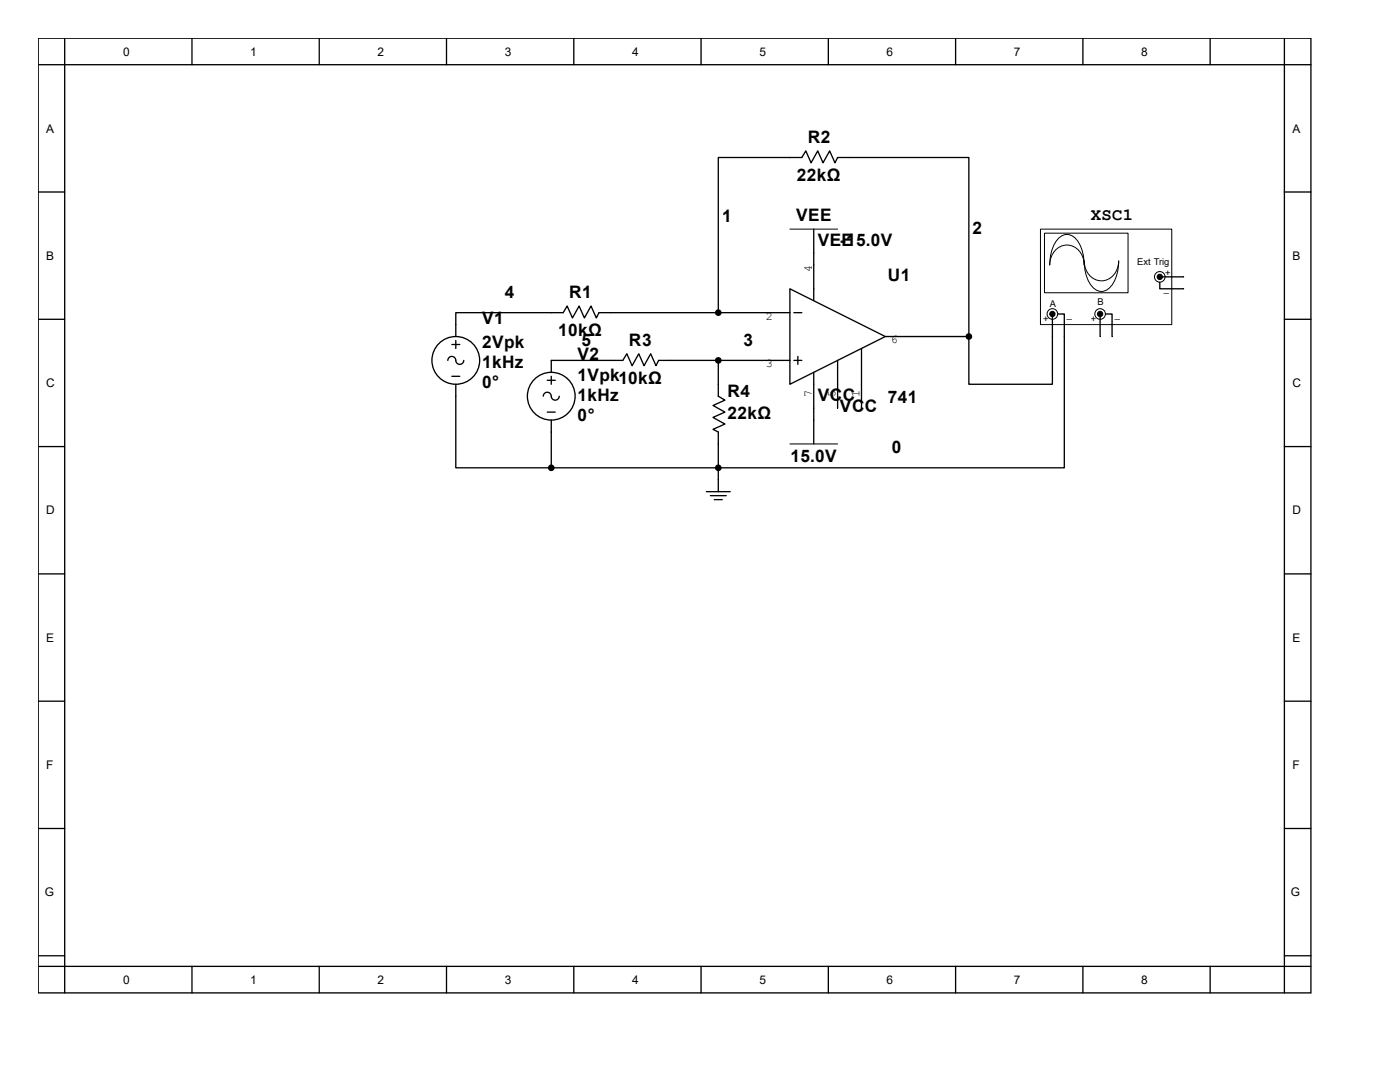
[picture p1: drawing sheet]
<svg xmlns="http://www.w3.org/2000/svg" width="279mm" height="216mm" viewBox="0 0 279 216" stroke-linecap="round" stroke-linejoin="round" font-family="sans-serif">
<g fill="none" stroke="#000" stroke-width=".26">
<path d="M7.6 7.6h254v190.5h-254zM7.6 12.9h254M12.9 7.6v190.5M38.3 7.6v5.3M63.7 7.6v5.3M89.1 7.6v5.3M114.5 7.6v5.3M139.9 7.6v5.3M165.3 7.6v5.3M190.7 7.6v5.3M216.1 7.6v5.3M241.5 7.6v5.3"/>
<path d="M256.3 7.6v190.5M7.6 38.3h5.3M169.5 31.4h-2.3l-.6 1.1-1-2.4-1.3 2.4-1.1-2.4-1.3 2.4-1.1-2.4-.8 1.3h-16.6v31M256.3 38.3h5.3M157.6 57.6l19.1 9.6-19.1 9.5zM162.4 45.7v14.3M7.6 63.7h5.3M90.2 68.7h1.6M90.2 75.1h1.6M91 76.7v16.6h19M91 67.9v1.6M92.6 71.9a.79 .79 0 0 1-.8 .8 .79 .79 0 0 1-.8-.8 .79 .79 0 0 0-.8-.8 .79 .79 0 0 0-.8 .8"/>
<path d="M109.2 75.9h1.6M110 75.1v1.6M111.6 79.1a.79 .79 0 0 1-.8 .8 .79 .79 0 0 1-.8-.8 .79 .79 0 0 0-.8-.8 .79 .79 0 0 0-.8 .8M143.4 71.9v7.2l1.3 .8-2.4 1 2.4 1.3-2.4 1.1 2.4 1.3-2.4 1.1 1.1 .5v11.9M157.6 62.4h-38.1l-.5 1-1-2.3-1.4 2.3-1-2.3-1.4 2.3-1-2.3-.8 1.3h-21.4v4.8M157.6 71.9h-26.2l-.5 1.1-1-2.4-1.4 2.4-1-2.4-1.3 2.4-1.1-2.4-.8 1.3h-14.3v2.4M158.4 71.9h1.6M158.4 62.4h1.6M159.2 71.1v1.6M162.4 74.3v14.3M167.2 71.9v9.5M171.9 69.5v11.9"/>
<path d="M176.7 67.2h4.8M256.3 63.7h5.3M7.6 89.1h5.3M109.2 82.2h1.6M110 83.8v9.5M110 93.3h33.4M141 98.1h4.7M141.8 98.9h3.1M142.6 99.7h1.5M256.3 89.1h5.3M7.6 114.5h5.3M256.3 114.5h5.3"/>
<path d="M7.6 139.9h5.3M256.3 139.9h5.3M7.6 165.3h5.3M256.3 165.3h5.3M7.6 190.7h5.3M7.6 192.8h254M38.3 192.8v5.3M63.7 192.8v5.3M89.1 192.8v5.3M114.5 192.8v5.3M139.9 192.8v5.3M165.3 192.8v5.3"/>
<path d="M190.7 192.8v5.3M216.1 192.8v5.3M241.5 192.8v5.3M256.3 190.7h5.3"/>
<circle cx="91" cy="71.9" r="4.8"/>
<circle cx="110" cy="79.1" r="4.8"/>
</g>
<path d="M157.6 45.7h9.6M157.6 88.6h9.6" fill="none" stroke="#000" stroke-width=".2"/>
<g fill="#000" stroke="#000" stroke-width=".26">
<circle cx="143.4" cy="71.9" r=".53"/>
<circle cx="143.4" cy="62.4" r=".53"/>
<circle cx="110" cy="93.3" r=".53"/>
<circle cx="143.4" cy="93.3" r=".53"/>
</g>
<path d="M207.7 45.8h26.1v19h-26.1z" fill="#fff"/>
<path d="M207.6 45.7h26.2v19.1h-26.2z" fill="none" stroke="#000" stroke-width=".2"/>
<path d="M208.5 46.6h16.6v11.8h-16.6z" fill="#fff"/>
<path d="M208.4 46.5h16.7v11.9h-16.7zM211.2 47.6a2.35 2.35 0 0 1 4 .6 8.3 8.3 0 0 1 1.2 4.7 3.5 3.5 0 0 0-1.7-3.4 3.5 3.5 0 0 0-3.7 .1 4.1 4.1 0 0 0-1.5 3.3 7.8 7.8 0 0 1 1.7-5.3zM216.4 52.1a3.5 3.5 0 0 0 1.6 3.3 3.5 3.5 0 0 0 3.7 0 4.1 4.1 0 0 0 1.6-3.3 7.2 7.2 0 0 1-2.3 5.7 2.38 2.38 0 0 1-3.4-1.1 8.3 8.3 0 0 1-1.2-4.6z" fill="none" stroke="#000" stroke-width=".2"/>
<g fill="#fff" stroke="#000" stroke-width=".2">
<circle cx="219.6" cy="62.7" r="1.06"/>
<circle cx="210" cy="62.7" r="1.06"/>
<circle cx="231.5" cy="55.2" r="1.06"/>
</g>
<path d="M169.5 31.4h23.9v35.8M231.5 56.3v1.3h4.7M231.7 55.2h4.5M181.5 67.2h11.9M210 63.2v13.5h-16.6v-9.5M211.1 62.7h1.3v30.6h-69M219.6 62.7v4.5M220.6 62.7h1.3v4.5" fill="none" stroke="#000" stroke-width=".26"/>
<g fill="#000" stroke="#000" stroke-width=".2">
<circle cx="231.5" cy="55.2" r=".53"/>
<circle cx="210" cy="62.7" r=".53"/>
<circle cx="219.6" cy="62.7" r=".53"/>
</g>
<circle cx="193.4" cy="67.2" r=".53" fill="#000" stroke="#000" stroke-width=".26"/>
<g font-size="3.4">
<text x="161.2" y="28.5">R2</text>
<text x="159" y="36.2">22kΩ</text>
<text x="144.1" y="44.4">1</text>
<text x="158.9" y="44.1">VEE</text>
<text x="194.1" y="46.7">2</text>
<text x="217.7" y="43.8">XSC1</text>
<text x="163.2" y="49.1">VEE</text>
<text x="167.6" y="49.1">-15.0V</text>
<text x="100.8" y="59.4">4</text>
<text x="113.6" y="59.4">R1</text>
<text x="177.2" y="56">U1</text>
<text x="96.2" y="64.7">V1</text>
<text x="96.2" y="69.5">2Vpk</text>
<text x="111.4" y="67.1">10kΩ</text>
<text x="115.3" y="71.9">V2</text>
<text x="116.1" y="69">5</text>
<text x="125.5" y="69">R3</text>
<text x="148.4" y="69">3</text>
<text x="96.2" y="73.4">1kHz</text>
<text x="96.2" y="77.4">0°</text>
<text x="115.3" y="76.1">1Vpk10kΩ</text>
<text x="115.3" y="80.1">1kHz</text>
<text x="115.3" y="84">0°</text>
<text x="145.2" y="79.3">R4</text>
<text x="145.2" y="83.5">22kΩ</text>
<text x="163.2" y="80.1">VCC</text>
<text x="167.6" y="82.2">VCC</text>
<text x="177.2" y="80.3">741</text>
<text x="157.7" y="92.2">15.0V</text>
<text x="178" y="90.4">0</text>
</g>
<g font-size="2.4">
<text x="24.6" y="11.1">0</text>
<text x="50" y="11.1">1</text>
<text x="75.4" y="11.1">2</text>
<text x="100.8" y="11.1">3</text>
<text x="126.2" y="11.1">4</text>
<text x="151.6" y="11.1">5</text>
<text x="177" y="11.1">6</text>
<text x="202.4" y="11.1">7</text>
<text x="227.8" y="11.1">8</text>
<text x="9.2" y="26.5">A</text>
<text x="257.9" y="26.5">A</text>
<text x="9.2" y="51.9">B</text>
<text x="257.9" y="51.9">B</text>
<text x="162" y="54.4" transform="rotate(-90 162 54.4)">4</text>
<text x="152.9" y="63.8">2</text>
<text x="177.8" y="68.5">6</text>
<text x="9.2" y="77.3">C</text>
<text x="152.9" y="73.3">3</text>
<text x="257.9" y="77.3">C</text>
<text x="162" y="79.2" transform="rotate(-90 162 79.2)">7</text>
<text x="166.8" y="79.2" transform="rotate(-90 166.8 79.2)">5</text>
<text x="171.5" y="79.2" transform="rotate(-90 171.5 79.2)">1</text>
<text x="9.2" y="102.7">D</text>
<text x="257.9" y="102.7">D</text>
<text x="9.2" y="128.1">E</text>
<text x="257.9" y="128.1">E</text>
<text x="9.2" y="153.5">F</text>
<text x="257.9" y="153.5">F</text>
<text x="8.9" y="178.9">G</text>
<text x="257.6" y="178.9">G</text>
<text x="24.6" y="196.3">0</text>
<text x="50" y="196.3">1</text>
<text x="75.4" y="196.3">2</text>
<text x="100.8" y="196.3">3</text>
<text x="126.2" y="196.3">4</text>
<text x="151.6" y="196.3">5</text>
<text x="177" y="196.3">6</text>
<text x="202.4" y="196.3">7</text>
<text x="227.8" y="196.3">8</text>
</g>
<g font-size="1.9">
<text x="226.9" y="53">Ext Trig</text>
<text x="232.2" y="58.3">_</text>
<text x="232.5" y="55.1">+</text>
<text x="208.2" y="64.3">+</text>
<text x="209.5" y="61.2">A</text>
<text x="212.9" y="63.5">_</text>
<text x="217.7" y="64.3">+</text>
<text x="219" y="60.9">B</text>
<text x="222.5" y="63.5">_</text>
</g>
</svg>
